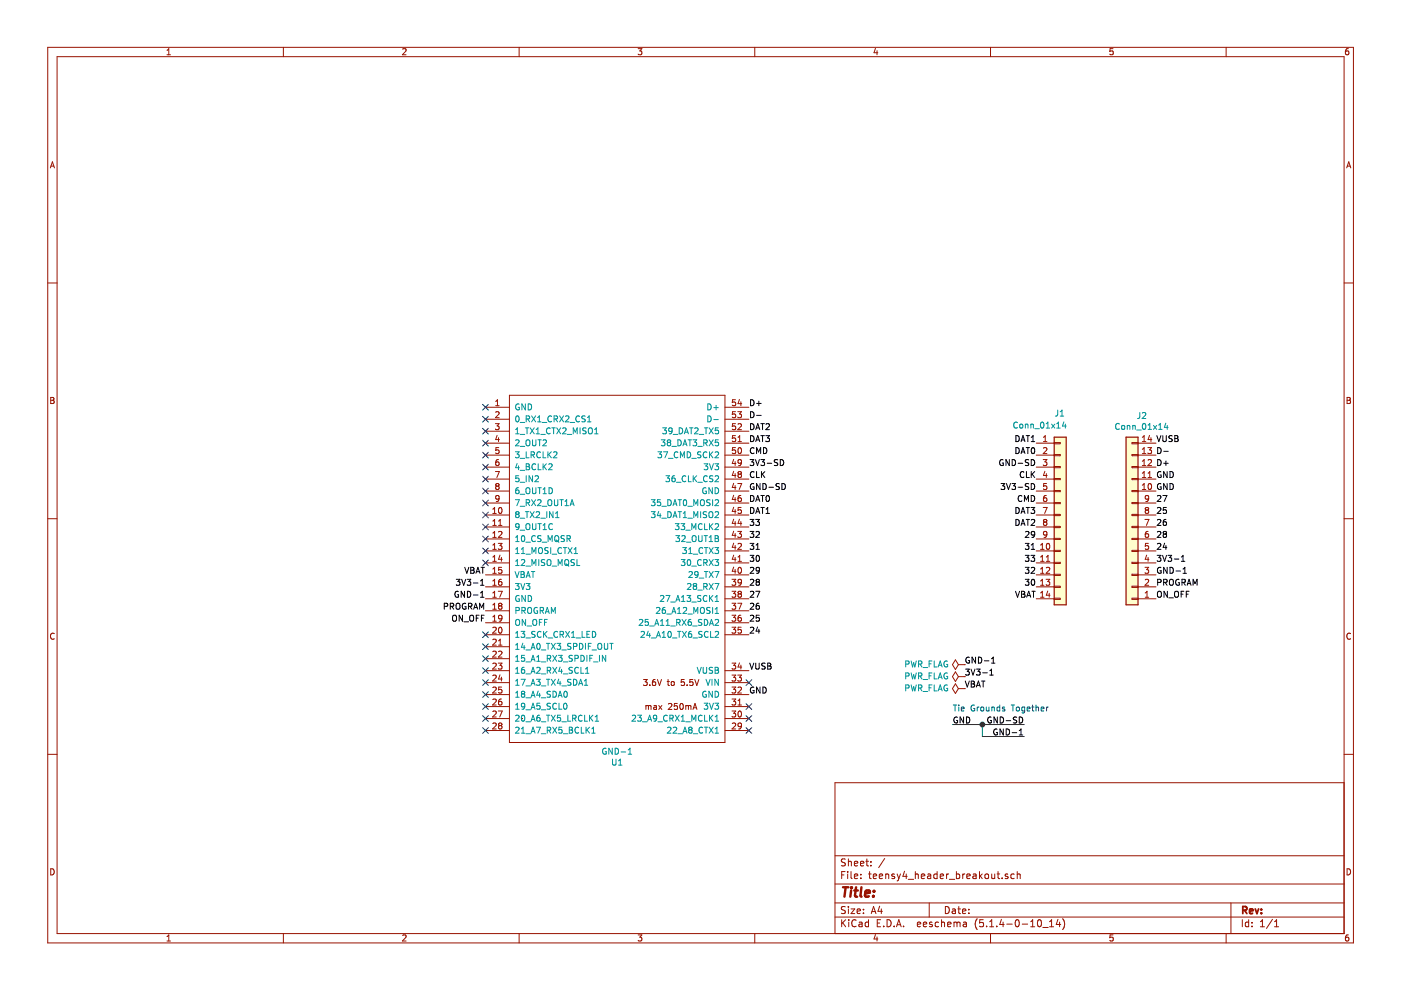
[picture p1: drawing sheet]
EESchema Schematic File Version 4
LIBS:teensy4_header_breakout-cache
EELAYER 30 0
EELAYER END
$Descr A4 11693 8268
encoding utf-8
Sheet 1 1
Title ""
Date ""
Rev ""
Comp ""
Comment1 ""
Comment2 ""
Comment3 ""
Comment4 ""
$EndDescr
$Comp
L Teensy:Teensy4.0 U1
U 1 1
P 5150 4750
F 0 "U1" H 5150 3135 50  0000 C CNN
F 1 "GND-1" H 5150 3226 50  0000 C CNN
F 2 "Teensy:Teensy40_SMT" H 4750 4950 50  0001 C CNN
F 3 "" H 4750 4950 50  0001 C CNN
	1    5150 4750
	1    0    0    -1  
$EndComp
$Comp
L Connector_Generic:Conn_01x14 J2
U 1 1
P 9450 4400
F 0 "J2" H 9368 3475 50  0000 C CNN
F 1 "Conn_01x14" H 9368 3566 50  0000 C CNN
F 2 "Connector_PinHeader_2.54mm:PinHeader_1x14_P2.54mm_Vertical" H 9450 4400 50  0001 C CNN
F 3 "~" H 9450 4400 50  0001 C CNN
	1    9450 4400
	-1   0    0    1   
$EndComp
NoConn ~ 4050 3400
NoConn ~ 4050 3500
NoConn ~ 4050 3600
NoConn ~ 4050 3700
NoConn ~ 4050 3900
NoConn ~ 4050 3800
NoConn ~ 4050 4000
NoConn ~ 4050 4100
NoConn ~ 4050 4200
NoConn ~ 4050 4300
NoConn ~ 4050 4400
NoConn ~ 4050 4500
NoConn ~ 4050 4600
NoConn ~ 4050 4700
NoConn ~ 4050 5300
NoConn ~ 4050 5400
NoConn ~ 4050 5500
NoConn ~ 4050 5600
NoConn ~ 4050 5700
NoConn ~ 4050 5800
NoConn ~ 4050 5900
NoConn ~ 4050 6000
NoConn ~ 4050 6100
NoConn ~ 6250 5700
NoConn ~ 6250 5900
NoConn ~ 6250 6000
NoConn ~ 6250 6100
Text Label 4050 4800 2    50   ~ 0
VBAT
Text Label 4050 4900 2    50   ~ 0
3V3-1
Text Label 4050 5000 2    50   ~ 0
GND-1
Text Label 4050 5100 2    50   ~ 0
PROGRAM
Text Label 4050 5200 2    50   ~ 0
ON_OFF
Text Label 6250 3400 0    50   ~ 0
D+
Text Label 6250 3500 0    50   ~ 0
D-
Text Label 9650 3700 0    50   ~ 0
VUSB
Text Label 6250 5600 0    50   ~ 0
VUSB
Text Label 9650 3800 0    50   ~ 0
D-
Text Label 9650 3900 0    50   ~ 0
D+
Text Label 6250 3600 0    50   ~ 0
DAT2
Text Label 6250 3700 0    50   ~ 0
DAT3
Text Label 6250 3800 0    50   ~ 0
CMD
Text Label 6250 3900 0    50   ~ 0
3V3-SD
Text Label 6250 4000 0    50   ~ 0
CLK
Text Label 6250 4100 0    50   ~ 0
GND-SD
Text Label 6250 4200 0    50   ~ 0
DAT0
Text Label 6250 4300 0    50   ~ 0
DAT1
Text Label 8650 4400 2    50   ~ 0
DAT2
Text Label 8650 4300 2    50   ~ 0
DAT3
Text Label 8650 4200 2    50   ~ 0
CMD
Text Label 8650 4000 2    50   ~ 0
CLK
Text Label 8650 4100 2    50   ~ 0
3V3-SD
Text Label 8650 3900 2    50   ~ 0
GND-SD
Text Label 8650 3800 2    50   ~ 0
DAT0
Text Label 8650 3700 2    50   ~ 0
DAT1
Text Label 8650 4500 2    50   ~ 0
29
$Comp
L Connector_Generic:Conn_01x14 J1
U 1 1
P 8850 4300
F 0 "J1" H 8800 5150 50  0000 L CNN
F 1 "Conn_01x14" H 8450 5050 50  0000 L CNN
F 2 "Connector_PinHeader_2.54mm:PinHeader_1x14_P2.54mm_Vertical" H 8850 4300 50  0001 C CNN
F 3 "~" H 8850 4300 50  0001 C CNN
	1    8850 4300
	1    0    0    -1  
$EndComp
Text Label 8650 4600 2    50   ~ 0
31
Text Label 8650 4700 2    50   ~ 0
33
Text Label 8650 4900 2    50   ~ 0
30
Text Label 8650 4800 2    50   ~ 0
32
Text Label 8650 5000 2    50   ~ 0
VBAT
Text Label 9650 4700 0    50   ~ 0
3V3-1
Text Label 9650 4800 0    50   ~ 0
GND-1
Text Label 9650 4900 0    50   ~ 0
PROGRAM
Text Label 9650 5000 0    50   ~ 0
ON_OFF
Text Label 9650 4600 0    50   ~ 0
24
Text Label 9650 4400 0    50   ~ 0
26
Text Label 9650 4500 0    50   ~ 0
28
Text Label 9650 4200 0    50   ~ 0
27
Text Label 9650 4300 0    50   ~ 0
25
Text Label 6250 4400 0    50   ~ 0
33
Text Label 6250 4500 0    50   ~ 0
32
Text Label 6250 4600 0    50   ~ 0
31
Text Label 6250 4700 0    50   ~ 0
30
Text Label 6250 4800 0    50   ~ 0
29
Text Label 6250 4900 0    50   ~ 0
28
Text Label 6250 5000 0    50   ~ 0
27
Text Label 6250 5100 0    50   ~ 0
26
Text Label 6250 5200 0    50   ~ 0
25
Text Label 6250 5300 0    50   ~ 0
24
$Comp
L power:PWR_FLAG #FLG0101
U 1 1
P 8050 5550
F 0 "#FLG0101" H 8050 5625 50  0001 C CNN
F 1 "PWR_FLAG" V 8050 5677 50  0000 L CNN
F 2 "" H 8050 5550 50  0001 C CNN
F 3 "~" H 8050 5550 50  0001 C CNN
	1    8050 5550
	0    -1   -1   0   
$EndComp
Text Label 8050 5550 0    50   ~ 0
GND-1
$Comp
L power:PWR_FLAG #FLG0102
U 1 1
P 8050 5650
F 0 "#FLG0102" H 8050 5725 50  0001 C CNN
F 1 "PWR_FLAG" V 8050 5777 50  0000 L CNN
F 2 "" H 8050 5650 50  0001 C CNN
F 3 "~" H 8050 5650 50  0001 C CNN
	1    8050 5650
	0    -1   -1   0   
$EndComp
$Comp
L power:PWR_FLAG #FLG0103
U 1 1
P 8050 5750
F 0 "#FLG0103" H 8050 5825 50  0001 C CNN
F 1 "PWR_FLAG" V 8050 5877 50  0000 L CNN
F 2 "" H 8050 5750 50  0001 C CNN
F 3 "~" H 8050 5750 50  0001 C CNN
	1    8050 5750
	0    -1   -1   0   
$EndComp
Text Label 8050 5650 0    50   ~ 0
3V3-1
Text Label 8050 5750 0    50   ~ 0
VBAT
Text Label 9650 4000 0    50   ~ 0
GND
Text Label 9650 4100 0    50   ~ 0
GND
Text Label 6250 5800 0    50   ~ 0
GND
Wire Wire Line
	8550 6050 8200 6050
Text Label 7950 6050 0    50   ~ 0
GND
Text Label 8550 6050 2    50   ~ 0
GND-SD
Text Notes 7950 5950 0    50   ~ 0
Tie Grounds Together
Wire Wire Line
	8550 6150 8200 6150
Wire Wire Line
	8200 6150 8200 6050
Connection ~ 8200 6050
Wire Wire Line
	8200 6050 7950 6050
Text Label 8550 6150 2    50   ~ 0
GND-1
$EndSCHEMATC
